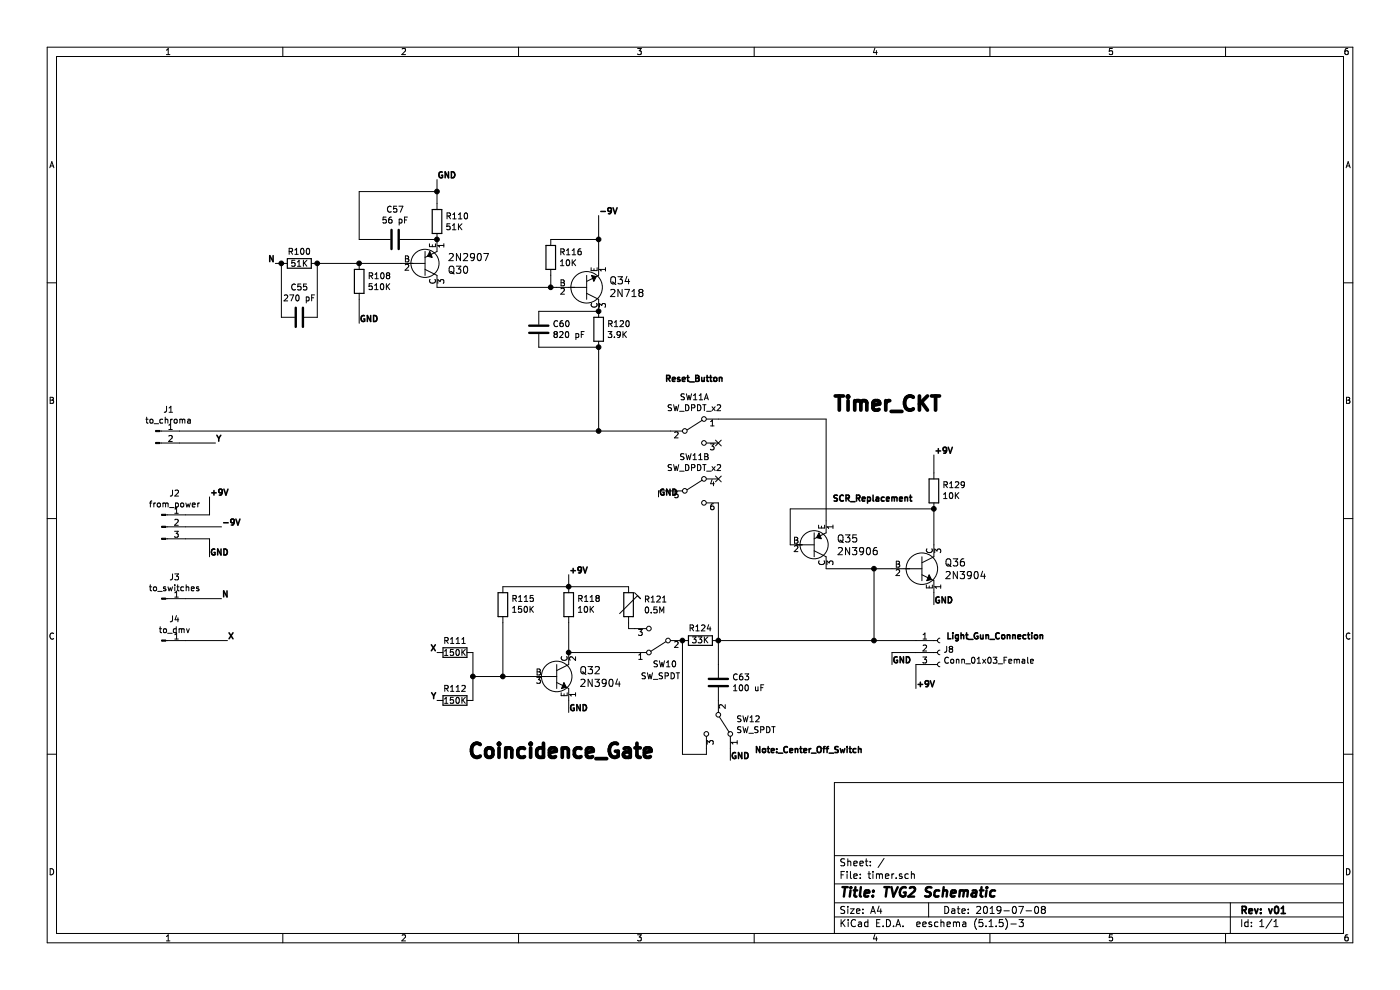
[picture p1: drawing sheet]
EESchema Schematic File Version 4
EELAYER 30 0
EELAYER END
$Descr A4 11693 8268
encoding utf-8
Sheet 1 1
Title "TVG2 Schematic"
Date "2019-07-08"
Rev "v01"
Comp ""
Comment1 ""
Comment2 ""
Comment3 ""
Comment4 ""
$EndDescr
$Comp
L Device:R R111
U 1 1
P 3800 5450
F 0 "R111" V 3700 5450 50  0000 C CNN
F 1 "150K" V 3800 5450 50  0000 C CNN
F 2 "Resistor_THT:R_Axial_DIN0207_L6.3mm_D2.5mm_P7.62mm_Horizontal" V 3730 5450 50  0001 C CNN
F 3 "~" H 3800 5450 50  0001 C CNN
	1    3800 5450
	0    1    1    0   
$EndComp
$Comp
L Device:R R112
U 1 1
P 3800 5850
F 0 "R112" V 3700 5850 50  0000 C CNN
F 1 "150K" V 3800 5850 50  0000 C CNN
F 2 "Resistor_THT:R_Axial_DIN0207_L6.3mm_D2.5mm_P7.62mm_Horizontal" V 3730 5850 50  0001 C CNN
F 3 "~" H 3800 5850 50  0001 C CNN
	1    3800 5850
	0    1    1    0   
$EndComp
$Comp
L Device:R R115
U 1 1
P 4200 5050
F 0 "R115" H 4130 5004 50  0000 R CNN
F 1 "150K" H 4130 5095 50  0000 R CNN
F 2 "Resistor_THT:R_Axial_DIN0207_L6.3mm_D2.5mm_P7.62mm_Horizontal" V 4130 5050 50  0001 C CNN
F 3 "~" H 4200 5050 50  0001 C CNN
	1    4200 5050
	-1   0    0    1   
$EndComp
$Comp
L Device:R R118
U 1 1
P 4750 5050
F 0 "R118" H 4680 5004 50  0000 R CNN
F 1 "10K" H 4680 5095 50  0000 R CNN
F 2 "Resistor_THT:R_Axial_DIN0207_L6.3mm_D2.5mm_P7.62mm_Horizontal" V 4680 5050 50  0001 C CNN
F 3 "~" H 4750 5050 50  0001 C CNN
	1    4750 5050
	-1   0    0    1   
$EndComp
$Comp
L Device:RTRIM R121
U 1 1
P 5250 5050
F 0 "R121" H 5377 5096 50  0000 L CNN
F 1 "0.5M" H 5377 5005 50  0000 L CNN
F 2 "Potentiometer_THT:Potentiometer_Bourns_3386F_Vertical" V 5180 5050 50  0001 C CNN
F 3 "~" H 5250 5050 50  0001 C CNN
	1    5250 5050
	1    0    0    -1  
$EndComp
$Comp
L Device:R R124
U 1 1
P 5850 5350
F 0 "R124" V 5950 5350 50  0000 C CNN
F 1 "33K" V 5850 5350 50  0000 C CNN
F 2 "Resistor_THT:R_Axial_DIN0207_L6.3mm_D2.5mm_P7.62mm_Horizontal" V 5780 5350 50  0001 C CNN
F 3 "~" H 5850 5350 50  0001 C CNN
	1    5850 5350
	0    -1   -1   0   
$EndComp
$Comp
L Device:C C63
U 1 1
P 6000 5700
F 0 "C63" H 6115 5746 50  0000 L CNN
F 1 "100 uF" H 6115 5655 50  0000 L CNN
F 2 "Capacitor_THT:CP_Radial_D10.0mm_P3.50mm" H 6038 5550 50  0001 C CNN
F 3 "~" H 6000 5700 50  0001 C CNN
	1    6000 5700
	1    0    0    -1  
$EndComp
Wire Wire Line
	3950 5650 3950 5450
Wire Wire Line
	3950 5850 3950 5650
Connection ~ 3950 5650
Wire Wire Line
	4200 5200 4200 5650
Wire Wire Line
	4200 5650 3950 5650
Wire Wire Line
	5250 4900 4750 4900
Connection ~ 4750 4900
Wire Wire Line
	4750 4900 4200 4900
Wire Wire Line
	5600 3600 5000 3600
Text Label 3650 5450 2    50   ~ 10
X
Text Label 3650 5850 2    50   ~ 10
Y
Text Label 3900 6350 0    118  ~ 24
Coincidence_Gate
Text Label 6950 3450 0    118  ~ 24
Timer_CKT
Text Label 5550 3200 0    50   ~ 10
Reset_Button
Text Label 6300 6300 0    50   ~ 10
Note:_Center_Off_Switch
$Comp
L Switch:SW_SPDT SW10
U 1 1
P 5500 5350
F 0 "SW10" H 5550 5550 50  0000 R CNN
F 1 "SW_SPDT" H 5650 5650 50  0000 R CNN
F 2 "digikey-footprints:Toggle_Switch_100SP1T1B4M2QE" H 5500 5350 50  0001 C CNN
F 3 "~" H 5500 5350 50  0001 C CNN
	1    5500 5350
	-1   0    0    1   
$EndComp
Wire Wire Line
	4750 5200 4750 5450
Connection ~ 6000 5350
Wire Wire Line
	6000 5550 6000 5350
Wire Wire Line
	5300 5250 5250 5250
Wire Wire Line
	5250 5250 5250 5200
Wire Wire Line
	5300 5450 4750 5450
$Comp
L Device:R R100
U 1 1
P 2500 2200
F 0 "R100" V 2400 2200 50  0000 C CNN
F 1 "51K" V 2500 2200 50  0000 C CNN
F 2 "Resistor_THT:R_Axial_DIN0207_L6.3mm_D2.5mm_P7.62mm_Horizontal" V 2430 2200 50  0001 C CNN
F 3 "~" H 2500 2200 50  0001 C CNN
	1    2500 2200
	0    1    1    0   
$EndComp
$Comp
L Device:C C55
U 1 1
P 2500 2650
F 0 "C55" V 2248 2650 50  0000 C CNN
F 1 "270 pF" V 2339 2650 50  0000 C CNN
F 2 "Capacitor_THT:C_Disc_D4.7mm_W2.5mm_P5.00mm" H 2538 2500 50  0001 C CNN
F 3 "~" H 2500 2650 50  0001 C CNN
	1    2500 2650
	0    1    1    0   
$EndComp
$Comp
L Device:R R108
U 1 1
P 3000 2350
F 0 "R108" H 3070 2396 50  0000 L CNN
F 1 "510K" H 3070 2305 50  0000 L CNN
F 2 "Resistor_THT:R_Axial_DIN0207_L6.3mm_D2.5mm_P7.62mm_Horizontal" V 2930 2350 50  0001 C CNN
F 3 "~" H 3000 2350 50  0001 C CNN
	1    3000 2350
	1    0    0    -1  
$EndComp
$Comp
L dk_Transistors-Bipolar-BJT-Single:2N2907A Q30
U 1 1
P 3550 2200
F 0 "Q30" H 3738 2147 60  0000 L CNN
F 1 "2N2907" H 3738 2253 60  0000 L CNN
F 2 "digikey-footprints:TO-92-3" H 3750 2400 60  0001 L CNN
F 3 "https://my.centralsemi.com/get_document.php?cmp=1&mergetype=pd&mergepath=pd&pdf_id=2N2906.PDF" H 3750 2500 60  0001 L CNN
F 4 "2N2907ACS-ND" H 3750 2600 60  0001 L CNN "Digi-Key_PN"
F 5 "2N2907A" H 3750 2700 60  0001 L CNN "MPN"
F 6 "Discrete Semiconductor Products" H 3750 2800 60  0001 L CNN "Category"
F 7 "Transistors - Bipolar (BJT) - Single" H 3750 2900 60  0001 L CNN "Family"
F 8 "https://my.centralsemi.com/get_document.php?cmp=1&mergetype=pd&mergepath=pd&pdf_id=2N2906.PDF" H 3750 3000 60  0001 L CNN "DK_Datasheet_Link"
F 9 "/product-detail/en/central-semiconductor-corp/2N2907A/2N2907ACS-ND/4806853" H 3750 3100 60  0001 L CNN "DK_Detail_Page"
F 10 "TRANS PNP 60V 0.6A TO-18" H 3750 3200 60  0001 L CNN "Description"
F 11 "Central Semiconductor Corp" H 3750 3300 60  0001 L CNN "Manufacturer"
F 12 "Active" H 3750 3400 60  0001 L CNN "Status"
	1    3550 2200
	1    0    0    -1  
$EndComp
$Comp
L Device:R R110
U 1 1
P 3650 1850
F 0 "R110" H 3720 1896 50  0000 L CNN
F 1 "51K" H 3720 1805 50  0000 L CNN
F 2 "Resistor_THT:R_Axial_DIN0207_L6.3mm_D2.5mm_P7.62mm_Horizontal" V 3580 1850 50  0001 C CNN
F 3 "~" H 3650 1850 50  0001 C CNN
	1    3650 1850
	1    0    0    -1  
$EndComp
$Comp
L Device:C C57
U 1 1
P 3300 2000
F 0 "C57" V 3048 2000 50  0000 C CNN
F 1 "56 pF" V 3139 2000 50  0000 C CNN
F 2 "Capacitor_THT:C_Disc_D4.7mm_W2.5mm_P5.00mm" H 3338 1850 50  0001 C CNN
F 3 "~" H 3300 2000 50  0001 C CNN
	1    3300 2000
	0    1    1    0   
$EndComp
$Comp
L Device:R R116
U 1 1
P 4600 2150
F 0 "R116" H 4670 2196 50  0000 L CNN
F 1 "10K" H 4670 2105 50  0000 L CNN
F 2 "Resistor_THT:R_Axial_DIN0207_L6.3mm_D2.5mm_P7.62mm_Horizontal" V 4530 2150 50  0001 C CNN
F 3 "~" H 4600 2150 50  0001 C CNN
	1    4600 2150
	1    0    0    -1  
$EndComp
$Comp
L Device:R R120
U 1 1
P 5000 2750
F 0 "R120" H 5070 2796 50  0000 L CNN
F 1 "3.9K" H 5070 2705 50  0000 L CNN
F 2 "Resistor_THT:R_Axial_DIN0207_L6.3mm_D2.5mm_P7.62mm_Horizontal" V 4930 2750 50  0001 C CNN
F 3 "~" H 5000 2750 50  0001 C CNN
	1    5000 2750
	1    0    0    -1  
$EndComp
$Comp
L Device:C C60
U 1 1
P 4500 2750
F 0 "C60" H 4615 2796 50  0000 L CNN
F 1 "820 pF" H 4615 2705 50  0000 L CNN
F 2 "Capacitor_THT:C_Disc_D4.7mm_W2.5mm_P5.00mm" H 4538 2600 50  0001 C CNN
F 3 "~" H 4500 2750 50  0001 C CNN
	1    4500 2750
	1    0    0    -1  
$EndComp
Wire Wire Line
	2650 2200 3000 2200
Connection ~ 3000 2200
Wire Wire Line
	3000 2200 3350 2200
Wire Wire Line
	2350 2650 2350 2200
Wire Wire Line
	2650 2650 2650 2200
Connection ~ 2650 2200
Wire Wire Line
	3650 2000 3450 2000
Connection ~ 3650 2000
Wire Wire Line
	4600 2300 4600 2400
Wire Wire Line
	4600 2400 3650 2400
Wire Wire Line
	5000 2200 5000 2000
Wire Wire Line
	5000 2000 4600 2000
Wire Wire Line
	5000 2900 4500 2900
Wire Wire Line
	5000 2600 4500 2600
Wire Wire Line
	5000 2900 5000 3600
Connection ~ 5000 2900
Connection ~ 5000 3600
Wire Wire Line
	2300 2200 2350 2200
Connection ~ 2350 2200
Text Label 2300 2200 2    50   ~ 10
N
$Comp
L Connector:Conn_01x03_Female J8
U 1 1
P 7850 5450
F 0 "J8" H 7878 5476 50  0000 L CNN
F 1 "Conn_01x03_Female" H 7878 5385 50  0000 L CNN
F 2 "Connector_PinSocket_2.54mm:PinSocket_1x03_P2.54mm_Vertical" H 7850 5450 50  0001 C CNN
F 3 "~" H 7850 5450 50  0001 C CNN
	1    7850 5450
	1    0    0    -1  
$EndComp
Wire Wire Line
	7650 5450 7450 5450
Wire Wire Line
	7450 5450 7450 5550
$Comp
L dk_Transistors-Bipolar-BJT-Single:2N3906 Q35
U 1 1
P 6800 4550
F 0 "Q35" H 6988 4603 60  0000 L CNN
F 1 "2N3906" H 6988 4497 60  0000 L CNN
F 2 "digikey-footprints:TO-92-3" H 7000 4750 60  0001 L CNN
F 3 "https://my.centralsemi.com/get_document.php?cmp=1&mergetype=pd&mergepath=pd&pdf_id=LSSGP072.PDF" H 7000 4850 60  0001 L CNN
F 4 "2N3906CS-ND" H 7000 4950 60  0001 L CNN "Digi-Key_PN"
F 5 "2N3906" H 7000 5050 60  0001 L CNN "MPN"
F 6 "Discrete Semiconductor Products" H 7000 5150 60  0001 L CNN "Category"
F 7 "Transistors - Bipolar (BJT) - Single" H 7000 5250 60  0001 L CNN "Family"
F 8 "https://my.centralsemi.com/get_document.php?cmp=1&mergetype=pd&mergepath=pd&pdf_id=LSSGP072.PDF" H 7000 5350 60  0001 L CNN "DK_Datasheet_Link"
F 9 "/product-detail/en/central-semiconductor-corp/2N3906/2N3906CS-ND/4806878" H 7000 5450 60  0001 L CNN "DK_Detail_Page"
F 10 "TRANS PNP 40V TO-92" H 7000 5550 60  0001 L CNN "Description"
F 11 "Central Semiconductor Corp" H 7000 5650 60  0001 L CNN "Manufacturer"
F 12 "Active" H 7000 5750 60  0001 L CNN "Status"
	1    6800 4550
	1    0    0    -1  
$EndComp
$Comp
L Device:R R129
U 1 1
P 7800 4100
F 0 "R129" H 7730 4054 50  0000 R CNN
F 1 "10K" H 7730 4145 50  0000 R CNN
F 2 "Resistor_THT:R_Axial_DIN0207_L6.3mm_D2.5mm_P7.62mm_Horizontal" V 7730 4100 50  0001 C CNN
F 3 "~" H 7800 4100 50  0001 C CNN
	1    7800 4100
	-1   0    0    1   
$EndComp
Wire Wire Line
	7800 4550 7800 4250
Text Label 6950 4200 0    50   ~ 10
SCR_Replacement
Wire Wire Line
	7800 4250 6600 4250
Wire Wire Line
	6600 4250 6600 4550
Connection ~ 7800 4250
Wire Wire Line
	6000 5350 7300 5350
Wire Wire Line
	7300 4750 7300 5350
Wire Wire Line
	7300 4750 6900 4750
Connection ~ 7300 5350
Wire Wire Line
	7300 5350 7650 5350
Text Label 7900 5350 0    50   ~ 10
Light_Gun_Connection
$Comp
L Switch:SW_SPDT SW12
U 1 1
P 6000 6050
F 0 "SW12" V 5954 6198 50  0000 L CNN
F 1 "SW_SPDT" V 6045 6198 50  0000 L CNN
F 2 "digikey-footprints:Toggle_Switch_100SP1T1B4M2QE" H 6000 6050 50  0001 C CNN
F 3 "~" H 6000 6050 50  0001 C CNN
	1    6000 6050
	0    1    1    0   
$EndComp
$Comp
L Switch:SW_DPDT_x2 SW11
U 1 1
P 5800 3600
F 0 "SW11" H 5800 3885 50  0000 C CNN
F 1 "SW_DPDT_x2" H 5800 3794 50  0000 C CNN
F 2 "digikey-footprints:TVG2_Pushbutton" H 5800 3600 50  0001 C CNN
F 3 "~" H 5800 3600 50  0001 C CNN
	1    5800 3600
	1    0    0    -1  
$EndComp
$Comp
L Switch:SW_DPDT_x2 SW11
U 2 1
P 5800 4100
F 0 "SW11" H 5800 4385 50  0000 C CNN
F 1 "SW_DPDT_x2" H 5800 4294 50  0000 C CNN
F 2 "digikey-footprints:TVG2_Pushbutton" H 5800 4100 50  0001 C CNN
F 3 "~" H 5800 4100 50  0001 C CNN
	2    5800 4100
	1    0    0    -1  
$EndComp
Wire Wire Line
	6900 3500 6000 3500
Wire Wire Line
	6900 3500 6900 4350
NoConn ~ 6000 3700
NoConn ~ 6000 4000
Wire Wire Line
	6000 4200 6000 5350
Wire Wire Line
	5900 6250 5900 6300
Wire Wire Line
	5900 6300 5700 6300
Wire Wire Line
	5700 6300 5700 5350
Connection ~ 5700 5350
Wire Wire Line
	4750 5850 4750 5950
Text Label 4750 5950 0    50   ~ 10
GND
Wire Wire Line
	4750 4900 4750 4800
Text Label 4750 4800 0    50   ~ 10
+9V
Wire Wire Line
	6100 6350 6100 6250
Text Label 6100 6350 0    50   ~ 10
GND
Text Label 7450 5550 0    50   ~ 10
GND
Wire Wire Line
	7650 5550 7650 5750
Text Label 7650 5750 0    50   ~ 10
+9V
Wire Wire Line
	7800 4950 7800 5050
Text Label 7800 5050 0    50   ~ 10
GND
Wire Wire Line
	5000 2000 5000 1800
Connection ~ 5000 2000
Text Label 5000 1800 0    50   ~ 10
-9V
Wire Wire Line
	3650 1700 3650 1600
Text Label 3650 1500 0    50   ~ 10
GND
Wire Wire Line
	3150 2000 3000 2000
Wire Wire Line
	3000 2000 3000 1600
Wire Wire Line
	3000 1600 3650 1600
Connection ~ 3650 1600
Wire Wire Line
	3650 1600 3650 1500
Wire Wire Line
	3000 2500 3000 2700
Text Label 3000 2700 0    50   ~ 10
GND
$Comp
L Connector:Conn_01x03_Male J2
U 1 1
P 1350 4400
F 0 "J2" H 1458 4681 50  0000 C CNN
F 1 "from_power" H 1458 4590 50  0000 C CNN
F 2 "Connector_PinHeader_2.54mm:PinHeader_1x03_P2.54mm_Vertical" H 1350 4400 50  0001 C CNN
F 3 "~" H 1350 4400 50  0001 C CNN
	1    1350 4400
	1    0    0    -1  
$EndComp
$Comp
L Connector:Conn_01x02_Male J1
U 1 1
P 1300 3600
F 0 "J1" H 1408 3781 50  0000 C CNN
F 1 "to_chroma" H 1408 3690 50  0000 C CNN
F 2 "Connector_PinHeader_2.54mm:PinHeader_1x02_P2.54mm_Vertical" H 1300 3600 50  0001 C CNN
F 3 "~" H 1300 3600 50  0001 C CNN
	1    1300 3600
	1    0    0    -1  
$EndComp
$Comp
L Connector:Conn_01x01_Male J3
U 1 1
P 1350 5000
F 0 "J3" H 1458 5181 50  0000 C CNN
F 1 "to_switches" H 1458 5090 50  0000 C CNN
F 2 "Connector_PinHeader_2.54mm:PinHeader_1x01_P2.54mm_Vertical" H 1350 5000 50  0001 C CNN
F 3 "~" H 1350 5000 50  0001 C CNN
	1    1350 5000
	1    0    0    -1  
$EndComp
$Comp
L Connector:Conn_01x01_Male J4
U 1 1
P 1350 5350
F 0 "J4" H 1458 5531 50  0000 C CNN
F 1 "to_dmv" H 1458 5440 50  0000 C CNN
F 2 "Connector_PinHeader_2.54mm:PinHeader_1x01_P2.54mm_Vertical" H 1350 5350 50  0001 C CNN
F 3 "~" H 1350 5350 50  0001 C CNN
	1    1350 5350
	1    0    0    -1  
$EndComp
Wire Wire Line
	1550 5350 1900 5350
Text Label 1900 5350 0    50   ~ 10
X
Wire Wire Line
	1550 5000 1850 5000
Text Label 1850 5000 0    50   ~ 10
N
Wire Wire Line
	1500 3600 5000 3600
Wire Wire Line
	1500 3700 1800 3700
Text Label 1800 3700 0    50   ~ 10
Y
Wire Wire Line
	1550 4300 1750 4300
Wire Wire Line
	1750 4300 1750 4150
Wire Wire Line
	1550 4400 1850 4400
Wire Wire Line
	1550 4500 1750 4500
Wire Wire Line
	1750 4500 1750 4650
Text Label 1750 4650 0    50   ~ 10
GND
Text Label 1850 4400 0    50   ~ 10
-9V
Text Label 1750 4150 0    50   ~ 10
+9V
Wire Wire Line
	7800 3800 7800 3950
Text Label 7800 3800 0    50   ~ 10
+9V
Wire Wire Line
	5600 4100 5500 4100
Wire Wire Line
	5500 4100 5500 4150
Text Label 5500 4150 0    50   ~ 10
GND
$Comp
L dk_Transistors-Bipolar-BJT-RF:2N5109 Q34
U 1 1
P 5000 2400
F 0 "Q34" H 5088 2347 60  0000 L CNN
F 1 "2N718" H 5088 2453 60  0000 L CNN
F 2 "digikey-footprints:TO-92-3" H 5200 2600 60  0001 L CNN
F 3 "https://my.centralsemi.com/get_document.php?cmp=1&mergetype=pd&mergepath=pd&pdf_id=2N5109.PDF" H 5200 2700 60  0001 L CNN
F 4 "2N5109CS-ND" H 5200 2800 60  0001 L CNN "Digi-Key_PN"
F 5 "2N5109" H 5200 2900 60  0001 L CNN "MPN"
F 6 "Discrete Semiconductor Products" H 5200 3000 60  0001 L CNN "Category"
F 7 "Transistors - Bipolar (BJT) - RF" H 5200 3100 60  0001 L CNN "Family"
F 8 "https://my.centralsemi.com/get_document.php?cmp=1&mergetype=pd&mergepath=pd&pdf_id=2N5109.PDF" H 5200 3200 60  0001 L CNN "DK_Datasheet_Link"
F 9 "/product-detail/en/central-semiconductor-corp/2N5109/2N5109CS-ND/4806909" H 5200 3300 60  0001 L CNN "DK_Detail_Page"
F 10 "RF TRANS NPN 20V 1.2GHZ TO39" H 5200 3400 60  0001 L CNN "Description"
F 11 "Central Semiconductor Corp" H 5200 3500 60  0001 L CNN "Manufacturer"
F 12 "Active" H 5200 3600 60  0001 L CNN "Status"
	1    5000 2400
	1    0    0    1   
$EndComp
Connection ~ 5000 2600
Wire Wire Line
	4650 2400 4600 2400
Connection ~ 4600 2400
$Comp
L dk_Transistors-Bipolar-BJT-RF:2N5109 Q36
U 1 1
P 7800 4750
F 0 "Q36" H 7888 4803 60  0000 L CNN
F 1 "2N3904" H 7888 4697 60  0000 L CNN
F 2 "digikey-footprints:TO-92-3" H 8000 4950 60  0001 L CNN
F 3 "https://my.centralsemi.com/get_document.php?cmp=1&mergetype=pd&mergepath=pd&pdf_id=2N5109.PDF" H 8000 5050 60  0001 L CNN
F 4 "2N5109CS-ND" H 8000 5150 60  0001 L CNN "Digi-Key_PN"
F 5 "2N5109" H 8000 5250 60  0001 L CNN "MPN"
F 6 "Discrete Semiconductor Products" H 8000 5350 60  0001 L CNN "Category"
F 7 "Transistors - Bipolar (BJT) - RF" H 8000 5450 60  0001 L CNN "Family"
F 8 "https://my.centralsemi.com/get_document.php?cmp=1&mergetype=pd&mergepath=pd&pdf_id=2N5109.PDF" H 8000 5550 60  0001 L CNN "DK_Datasheet_Link"
F 9 "/product-detail/en/central-semiconductor-corp/2N5109/2N5109CS-ND/4806909" H 8000 5650 60  0001 L CNN "DK_Detail_Page"
F 10 "RF TRANS NPN 20V 1.2GHZ TO39" H 8000 5750 60  0001 L CNN "Description"
F 11 "Central Semiconductor Corp" H 8000 5850 60  0001 L CNN "Manufacturer"
F 12 "Active" H 8000 5950 60  0001 L CNN "Status"
	1    7800 4750
	1    0    0    -1  
$EndComp
Wire Wire Line
	7300 4750 7450 4750
Connection ~ 7300 4750
$Comp
L dk_Transistors-Bipolar-BJT-Single:2N3904 Q32
U 1 1
P 4650 5650
F 0 "Q32" H 4838 5703 60  0000 L CNN
F 1 "2N3904" H 4838 5597 60  0000 L CNN
F 2 "digikey-footprints:TO-92-3" H 4850 5850 60  0001 L CNN
F 3 "https://my.centralsemi.com/get_document.php?cmp=1&mergetype=pd&mergepath=pd&pdf_id=LSSGP072.PDF" H 4850 5950 60  0001 L CNN
F 4 "2N3904CS-ND" H 4850 6050 60  0001 L CNN "Digi-Key_PN"
F 5 "2N3904" H 4850 6150 60  0001 L CNN "MPN"
F 6 "Discrete Semiconductor Products" H 4850 6250 60  0001 L CNN "Category"
F 7 "Transistors - Bipolar (BJT) - Single" H 4850 6350 60  0001 L CNN "Family"
F 8 "https://my.centralsemi.com/get_document.php?cmp=1&mergetype=pd&mergepath=pd&pdf_id=LSSGP072.PDF" H 4850 6450 60  0001 L CNN "DK_Datasheet_Link"
F 9 "/product-detail/en/central-semiconductor-corp/2N3904/2N3904CS-ND/4806876" H 4850 6550 60  0001 L CNN "DK_Detail_Page"
F 10 "TRANS NPN 40V TO-92" H 4850 6650 60  0001 L CNN "Description"
F 11 "Central Semiconductor Corp" H 4850 6750 60  0001 L CNN "Manufacturer"
F 12 "Active" H 4850 6850 60  0001 L CNN "Status"
	1    4650 5650
	1    0    0    -1  
$EndComp
Connection ~ 4750 5450
Wire Wire Line
	4200 5650 4450 5650
Connection ~ 4200 5650
$EndSCHEMATC
